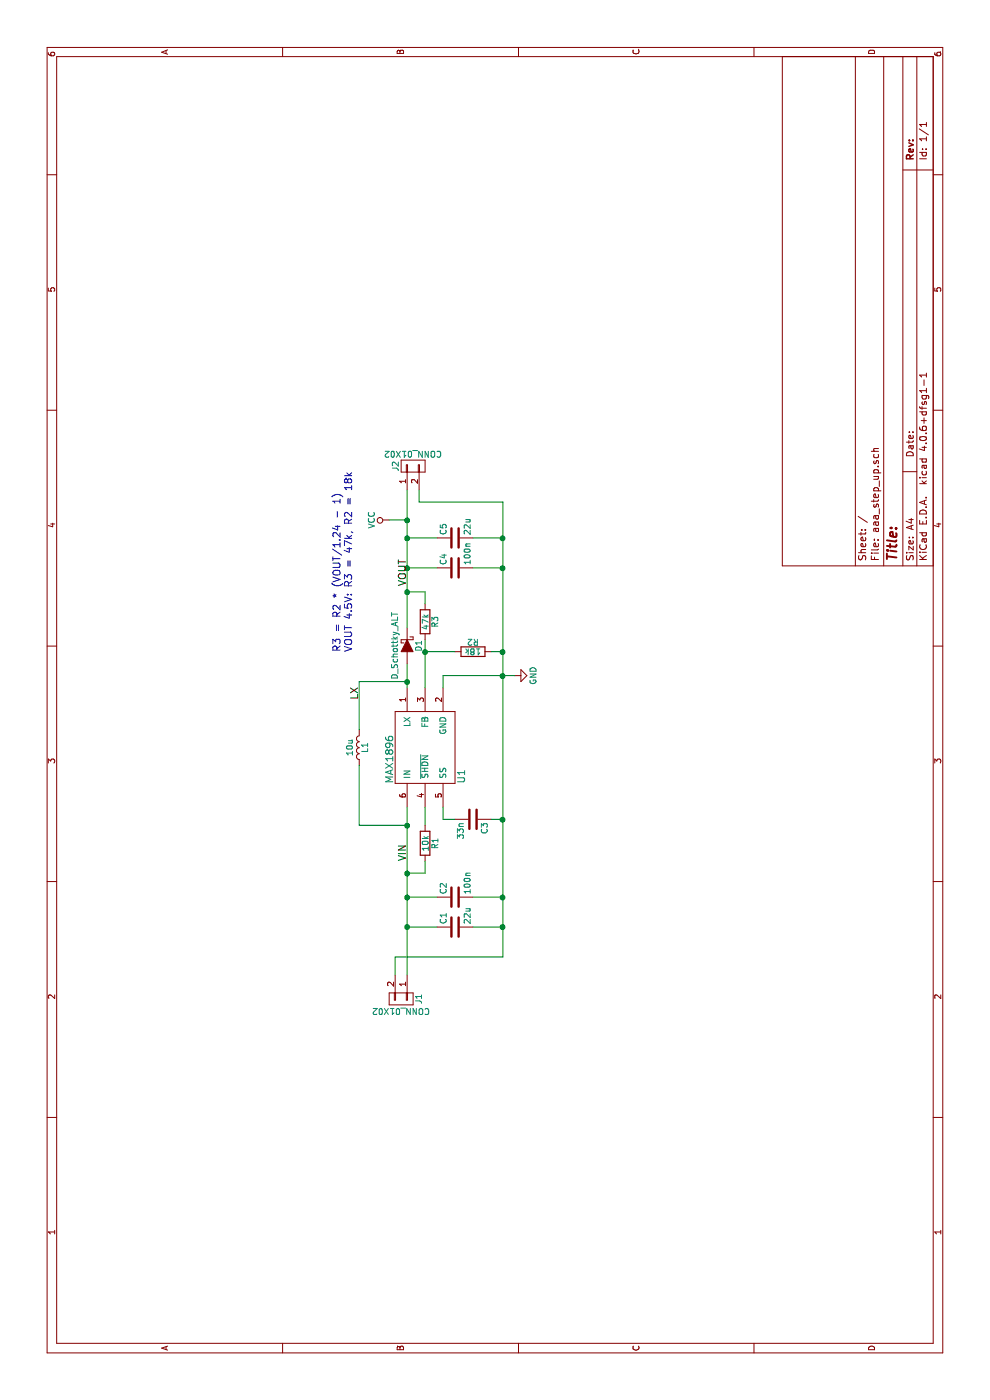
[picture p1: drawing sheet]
EESchema Schematic File Version 2
LIBS:00_felix
LIBS:power
LIBS:device
LIBS:transistors
LIBS:conn
LIBS:linear
LIBS:regul
LIBS:74xx
LIBS:cmos4000
LIBS:adc-dac
LIBS:memory
LIBS:xilinx
LIBS:microcontrollers
LIBS:dsp
LIBS:microchip
LIBS:analog_switches
LIBS:motorola
LIBS:texas
LIBS:intel
LIBS:audio
LIBS:interface
LIBS:digital-audio
LIBS:philips
LIBS:display
LIBS:cypress
LIBS:siliconi
LIBS:opto
LIBS:atmel
LIBS:contrib
LIBS:valves
LIBS:aaa_step_up-cache
EELAYER 25 0
EELAYER END
$Descr A4 11693 8268
encoding utf-8
Sheet 1 1
Title ""
Date ""
Rev ""
Comp ""
Comment1 ""
Comment2 ""
Comment3 ""
Comment4 ""
$EndDescr
$Comp
L MAX1896 U1
U 1 1
P 5450 3550
F 0 "U1" H 5150 3250 60  0000 L CNN
F 1 "MAX1896" H 5150 3850 60  0000 L CNN
F 2 "TO_SOT_Packages_SMD:SOT-23-6" H 5450 3650 60  0001 C CNN
F 3 "" H 5450 3650 60  0000 C CNN
	1    5450 3550
	1    0    0    -1  
$EndComp
$Comp
L R R2
U 1 1
P 6250 3950
F 0 "R2" V 6330 3950 50  0000 C CNN
F 1 "18k" V 6250 3950 50  0000 C CNN
F 2 "Resistors_SMD:R_0603" V 6180 3950 50  0001 C CNN
F 3 "" H 6250 3950 50  0001 C CNN
	1    6250 3950
	1    0    0    -1  
$EndComp
$Comp
L R R3
U 1 1
P 6500 3550
F 0 "R3" V 6580 3550 50  0000 C CNN
F 1 "47k" V 6500 3550 50  0000 C CNN
F 2 "Resistors_SMD:R_0603" V 6430 3550 50  0001 C CNN
F 3 "" H 6500 3550 50  0001 C CNN
	1    6500 3550
	0    1    1    0   
$EndComp
$Comp
L C C4
U 1 1
P 6950 3800
F 0 "C4" H 6975 3900 50  0000 L CNN
F 1 "100n" H 6975 3700 50  0000 L CNN
F 2 "Capacitors_SMD:C_0603" H 6988 3650 50  0001 C CNN
F 3 "" H 6950 3800 50  0001 C CNN
	1    6950 3800
	1    0    0    -1  
$EndComp
$Comp
L C C5
U 1 1
P 7200 3800
F 0 "C5" H 7225 3900 50  0000 L CNN
F 1 "22u" H 7225 3700 50  0000 L CNN
F 2 "Capacitors_SMD:C_1206" H 7238 3650 50  0001 C CNN
F 3 "" H 7200 3800 50  0001 C CNN
	1    7200 3800
	1    0    0    -1  
$EndComp
$Comp
L C C3
U 1 1
P 4850 3950
F 0 "C3" H 4875 4050 50  0000 L CNN
F 1 "33n" H 4875 3850 50  0000 L CNN
F 2 "Capacitors_SMD:C_0603" H 4888 3800 50  0001 C CNN
F 3 "" H 4850 3950 50  0001 C CNN
	1    4850 3950
	-1   0    0    1   
$EndComp
$Comp
L C C2
U 1 1
P 4200 3800
F 0 "C2" H 4225 3900 50  0000 L CNN
F 1 "100n" H 4225 3700 50  0000 L CNN
F 2 "Capacitors_SMD:C_0603" H 4238 3650 50  0001 C CNN
F 3 "" H 4200 3800 50  0001 C CNN
	1    4200 3800
	1    0    0    -1  
$EndComp
$Comp
L C C1
U 1 1
P 3950 3800
F 0 "C1" H 3975 3900 50  0000 L CNN
F 1 "22u" H 3975 3700 50  0000 L CNN
F 2 "Capacitors_SMD:C_1206" H 3988 3650 50  0001 C CNN
F 3 "" H 3950 3800 50  0001 C CNN
	1    3950 3800
	1    0    0    -1  
$EndComp
$Comp
L GND #PWR01
U 1 1
P 6050 4300
F 0 "#PWR01" H 6050 4050 50  0001 C CNN
F 1 "GND" H 6050 4150 50  0000 C CNN
F 2 "" H 6050 4300 50  0001 C CNN
F 3 "" H 6050 4300 50  0001 C CNN
	1    6050 4300
	1    0    0    -1  
$EndComp
$Comp
L VCC #PWR02
U 1 1
P 7350 3250
F 0 "#PWR02" H 7350 3100 50  0001 C CNN
F 1 "VCC" H 7350 3400 50  0000 C CNN
F 2 "" H 7350 3250 50  0001 C CNN
F 3 "" H 7350 3250 50  0001 C CNN
	1    7350 3250
	1    0    0    -1  
$EndComp
$Comp
L CONN_01X02 J2
U 1 1
P 7800 3450
F 0 "J2" H 7800 3600 50  0000 C CNN
F 1 "CONN_01X02" V 7900 3450 50  0000 C CNN
F 2 "Pin_Headers:Pin_Header_Straight_1x02_Pitch2.54mm" H 7800 3450 50  0001 C CNN
F 3 "" H 7800 3450 50  0001 C CNN
	1    7800 3450
	1    0    0    -1  
$EndComp
$Comp
L CONN_01X02 J1
U 1 1
P 3350 3350
F 0 "J1" H 3350 3500 50  0000 C CNN
F 1 "CONN_01X02" V 3450 3350 50  0000 C CNN
F 2 "Pin_Headers:Pin_Header_Straight_1x02_Pitch2.54mm" H 3350 3350 50  0001 C CNN
F 3 "" H 3350 3350 50  0001 C CNN
	1    3350 3350
	-1   0    0    1   
$EndComp
$Comp
L L L1
U 1 1
P 5450 3000
F 0 "L1" V 5400 3000 50  0000 C CNN
F 1 "10u" V 5525 3000 50  0000 C CNN
F 2 "Inductors:Inductor_Taiyo-Yuden_NR-40xx" H 5450 3000 50  0001 C CNN
F 3 "" H 5450 3000 50  0001 C CNN
	1    5450 3000
	0    -1   -1   0   
$EndComp
$Comp
L D_Schottky_ALT D1
U 1 1
P 6300 3400
F 0 "D1" H 6300 3500 50  0000 C CNN
F 1 "D_Schottky_ALT" H 6300 3300 50  0000 C CNN
F 2 "Diodes_SMD:D_0805" H 6300 3400 50  0001 C CNN
F 3 "" H 6300 3400 50  0001 C CNN
	1    6300 3400
	-1   0    0    1   
$EndComp
Wire Wire Line
	5950 3700 6050 3700
Wire Wire Line
	6050 3700 6050 4300
Wire Wire Line
	5950 3550 6350 3550
Wire Wire Line
	6250 3550 6250 3800
Connection ~ 6250 3550
Wire Wire Line
	6250 4200 6250 4100
Wire Wire Line
	3700 4200 7500 4200
Connection ~ 6050 4200
Wire Wire Line
	4850 3700 4850 3800
Wire Wire Line
	4950 3700 4850 3700
Wire Wire Line
	4850 4200 4850 4100
Wire Wire Line
	4200 4200 4200 3950
Connection ~ 4850 4200
Wire Wire Line
	3950 3950 3950 4200
Connection ~ 4200 4200
Wire Wire Line
	5950 3400 6150 3400
Wire Wire Line
	5600 3000 6000 3000
Wire Wire Line
	6000 3000 6000 3400
Connection ~ 6000 3400
Wire Wire Line
	6650 3550 6750 3550
Wire Wire Line
	6750 3550 6750 3400
Wire Wire Line
	6450 3400 7600 3400
Wire Wire Line
	7200 3400 7200 3650
Connection ~ 6750 3400
Connection ~ 7200 3400
Wire Wire Line
	6950 3400 6950 3650
Connection ~ 6950 3400
Wire Wire Line
	6950 4200 6950 3950
Connection ~ 6250 4200
Wire Wire Line
	7200 4200 7200 3950
Connection ~ 6950 4200
Wire Wire Line
	5300 3000 4800 3000
Wire Wire Line
	4800 3000 4800 3400
Connection ~ 4800 3400
Wire Wire Line
	3700 3300 3700 4200
Connection ~ 3950 4200
Wire Wire Line
	7500 4200 7500 3500
Connection ~ 7200 4200
Wire Wire Line
	7500 3500 7600 3500
Wire Wire Line
	3950 3650 3950 3400
Connection ~ 3950 3400
Wire Wire Line
	4200 3650 4200 3400
Connection ~ 4200 3400
$Comp
L R R1
U 1 1
P 4650 3550
F 0 "R1" V 4730 3550 50  0000 C CNN
F 1 "10k" V 4650 3550 50  0000 C CNN
F 2 "Resistors_SMD:R_0603" V 4580 3550 50  0001 C CNN
F 3 "" H 4650 3550 50  0001 C CNN
	1    4650 3550
	0    1    1    0   
$EndComp
Wire Wire Line
	4500 3550 4400 3550
Wire Wire Line
	4400 3550 4400 3400
Connection ~ 4400 3400
Wire Wire Line
	4800 3550 4950 3550
Wire Wire Line
	7350 3250 7350 3400
Connection ~ 7350 3400
Wire Wire Line
	4950 3400 3550 3400
Wire Wire Line
	3550 3300 3700 3300
Text Label 4500 3400 0    60   ~ 0
VIN
Text Label 6800 3400 0    60   ~ 0
VOUT
Text Label 5850 3000 0    60   ~ 0
LX
Text Notes 6250 2950 0    60   ~ 0
R3 = R2 * (VOUT/1.24 - 1)\nVOUT 4.5V: R3 = 47k, R2 = 18k
$EndSCHEMATC
